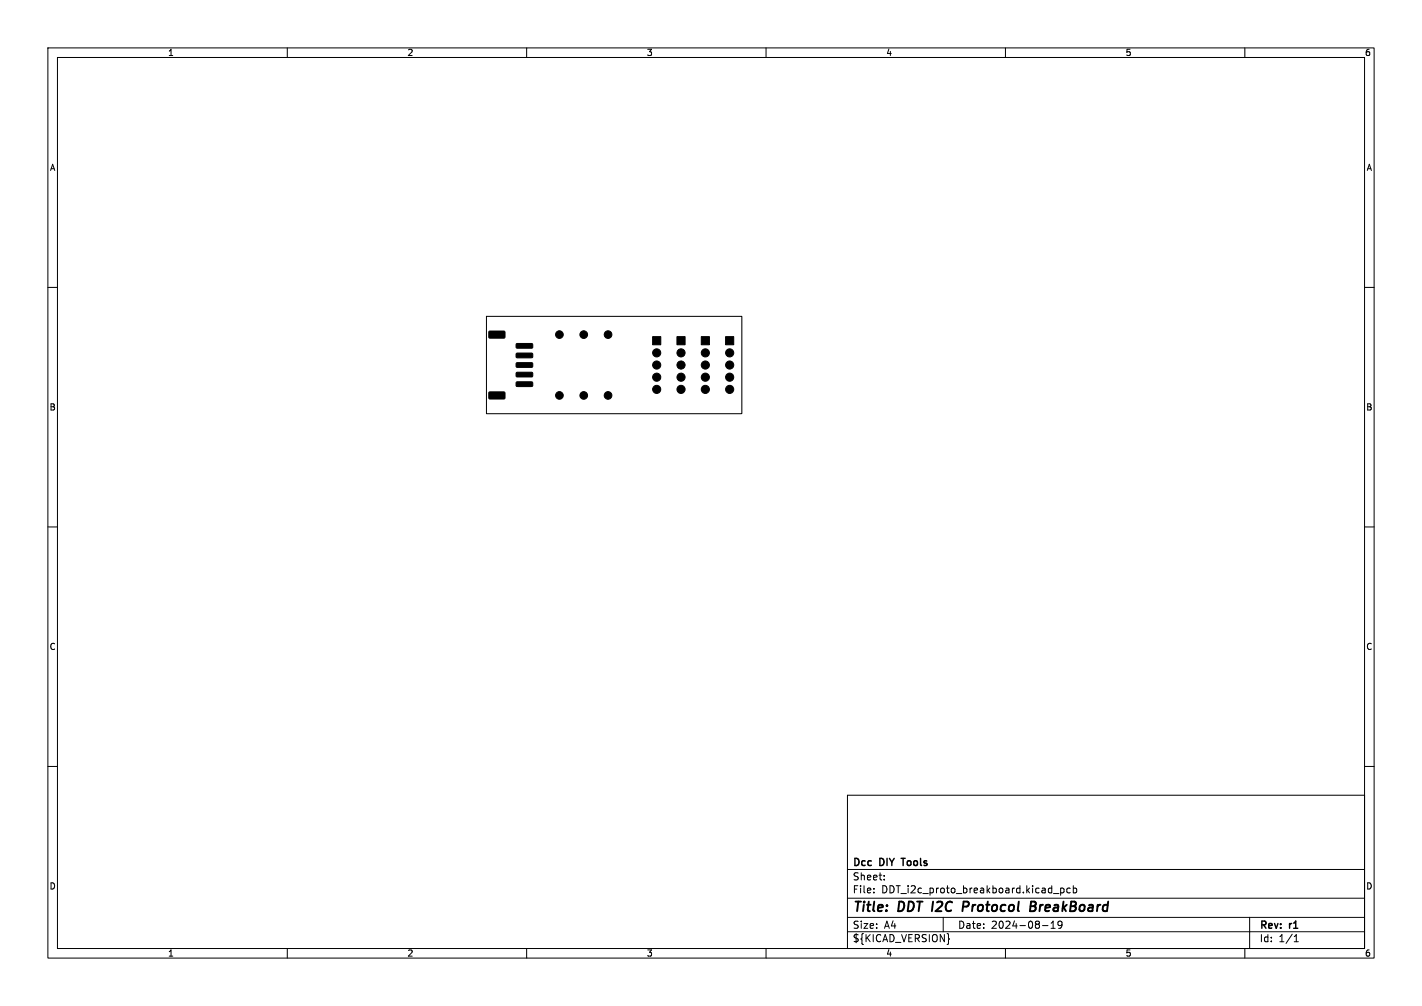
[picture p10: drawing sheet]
<svg xmlns="http://www.w3.org/2000/svg" width="297mm" height="210mm" viewBox="0 0 297 210" stroke-linecap="round" stroke-linejoin="round" font-family="sans-serif">
<g fill="none" stroke="#000" stroke-width=".21">
<path d="M10 10h277v190h-277zM12 12h273v186h-273zM60 10v2M110 10v2M160 10v2M210 10v2M260 10v2M10 60h2M285 60h2M101.6 66h53.3v20.4h-53.3zM10 110h2M285 110h2"/>
<path d="M10 160h2M285 160h2M177 166h108v32h-108zM60 198v2M110 198v2M160 198v2M177 194.5h108M177 191.5h108M177 187.5h108M177 181.5h108M182.5 186.3v.1M182.5 185.5v.1"/>
<path d="M184.7 183.6v.1M184.7 182.8v.1M197 191.5v3M198.1 195.8l.2 .2-.2 .2M210 198v2M217.7 193.2h1.2M219.5 193.8h.9M219.5 192.7l.5-.4v1.5M220 186.5h1.2M221.5 185.4v1.5M221.5 185.5l.5-.1 .2 .3-.1 .6h-.6M221.8 192.9l-.3 .3h-.3l-.2-.3 .1-.5 .4-.1 .2 .1a.99 .99 0 0 1-.3 1.4h-.3"/>
<path d="M223.5 185.5l-.4-.1-.3 .3 .2 .6h.5M224.2 185.5l.4-.1 .3 .3-.2 .6h-.5M224.2 184.9v1.5M260 198v2M261 191.5v6.5M270.3 196.6h.9M270.3 195.5l.4-.4v1.5"/>
</g>
<path d="M202 188.2h-.7l-.3 2M202.1 189.2l-1 .1M215.2 189.2h.7M215.4 188.2h.6l.3 .2v.4l-.4 .4 .3 .1a.58 .58 0 0 1-.3 .9h-.8z" fill="none" stroke="#000" stroke-width=".4"/>
<path d="M188.2 179.2h.9" fill="none" stroke="#000" stroke-width=".3"/>
<g fill="#000" stroke="#000" stroke-width=".21">
<path d="M102.2 69.2l3.1-.1 .2 .3v1l-.3 .2h-3l-.1-.3zM107.9 71.8l3.2-.1 .2 .3v.5l-.3 .2h-3.1l-.1-.3zM107.9 73.8l3.2-.1 .2 .3v.5l-.3 .2h-3.1l-.1-.3zM107.9 75.8l3.2-.1 .2 .3v.5l-.3 .2h-3.1l-.1-.3zM107.9 77.8l3.2-.1 .2 .3v.5l-.3 .2h-3.1l-.1-.3zM107.9 79.8l3.2-.1 .2 .3v.5l-.3 .2h-3.1l-.1-.3zM136.3 70.3h1.7v1.7h-1.7zM141.4 70.3h1.7v1.7h-1.7zM146.5 70.3h1.7v1.7h-1.7zM151.6 70.3h1.6v1.7h-1.6zM102.2 81.9l3.1-.1 .2 .3v1l-.3 .2h-3l-.1-.3z"/>
<circle cx="116.8" cy="69.8" r=".8"/>
<circle cx="121.9" cy="69.8" r=".8"/>
<circle cx="127" cy="69.8" r=".8"/>
<circle cx="137.2" cy="76.2" r=".85"/>
<circle cx="137.2" cy="73.7" r=".85"/>
<circle cx="137.2" cy="78.7" r=".85"/>
<circle cx="142.2" cy="76.2" r=".85"/>
<circle cx="142.2" cy="78.7" r=".85"/>
<circle cx="142.2" cy="73.7" r=".85"/>
<circle cx="147.3" cy="73.7" r=".85"/>
<circle cx="147.3" cy="76.2" r=".85"/>
<circle cx="147.3" cy="78.7" r=".85"/>
<circle cx="152.4" cy="76.2" r=".85"/>
<circle cx="152.4" cy="78.7" r=".85"/>
<circle cx="152.4" cy="73.7" r=".85"/>
<circle cx="116.8" cy="82.5" r=".8"/>
<circle cx="121.9" cy="82.5" r=".8"/>
<circle cx="127" cy="82.5" r=".8"/>
<circle cx="137.2" cy="81.3" r=".85"/>
<circle cx="142.2" cy="81.3" r=".85"/>
<circle cx="147.3" cy="81.3" r=".85"/>
<circle cx="152.4" cy="81.3" r=".85"/>
</g>
<g font-size="2.8">
<text x="178" y="190.9">Title:</text>
<text x="187.7" y="190.9">DDT I2C</text>
<text x="202.7" y="190.9">Protocol</text>
<text x="217.6" y="190.9">BreakBoard</text>
</g>
<g font-size="2.1">
<text x="178" y="184">Sheet:</text>
<text x="178" y="181.2">Dcc</text>
<text x="183.8" y="181.2">DIY</text>
<text x="189.1" y="181.2">Tools</text>
<text x="178" y="186.7">File:</text>
<text x="184.1" y="186.7">DDT_i2c_proto_breakboard.kicad_pcb</text>
<text x="178" y="196.9">${KICAD_VERSION}</text>
<text x="178" y="194.1">Size:</text>
<text x="184.7" y="194.1">A4</text>
<text x="200" y="194.1">Date:</text>
<text x="207" y="194.1">2024-08-19</text>
<text x="263" y="194.3">Rev:</text>
<text x="263" y="196.9">Id:</text>
<text x="267.1" y="196.9">1/1</text>
<text x="269.4" y="194.3">r1</text>
</g>
<g font-size="1.8">
<text x="35" y="11.9">1</text>
<text x="85" y="11.9">2</text>
<text x="135" y="11.9">3</text>
<text x="185" y="11.9">4</text>
<text x="235" y="11.9">5</text>
<text x="285" y="11.9">6</text>
<text x="10.3" y="35.9">A</text>
<text x="285.4" y="35.9">A</text>
<text x="10.3" y="85.9">B</text>
<text x="285.3" y="85.9">B</text>
<text x="10.3" y="135.9">C</text>
<text x="285.3" y="135.9">C</text>
<text x="10.3" y="185.9">D</text>
<text x="285.3" y="185.9">D</text>
<text x="35" y="199.9">1</text>
<text x="85" y="199.9">2</text>
<text x="135" y="199.9">3</text>
<text x="185" y="199.9">4</text>
<text x="235" y="199.9">5</text>
<text x="285" y="199.9">6</text>
</g>
</svg>
